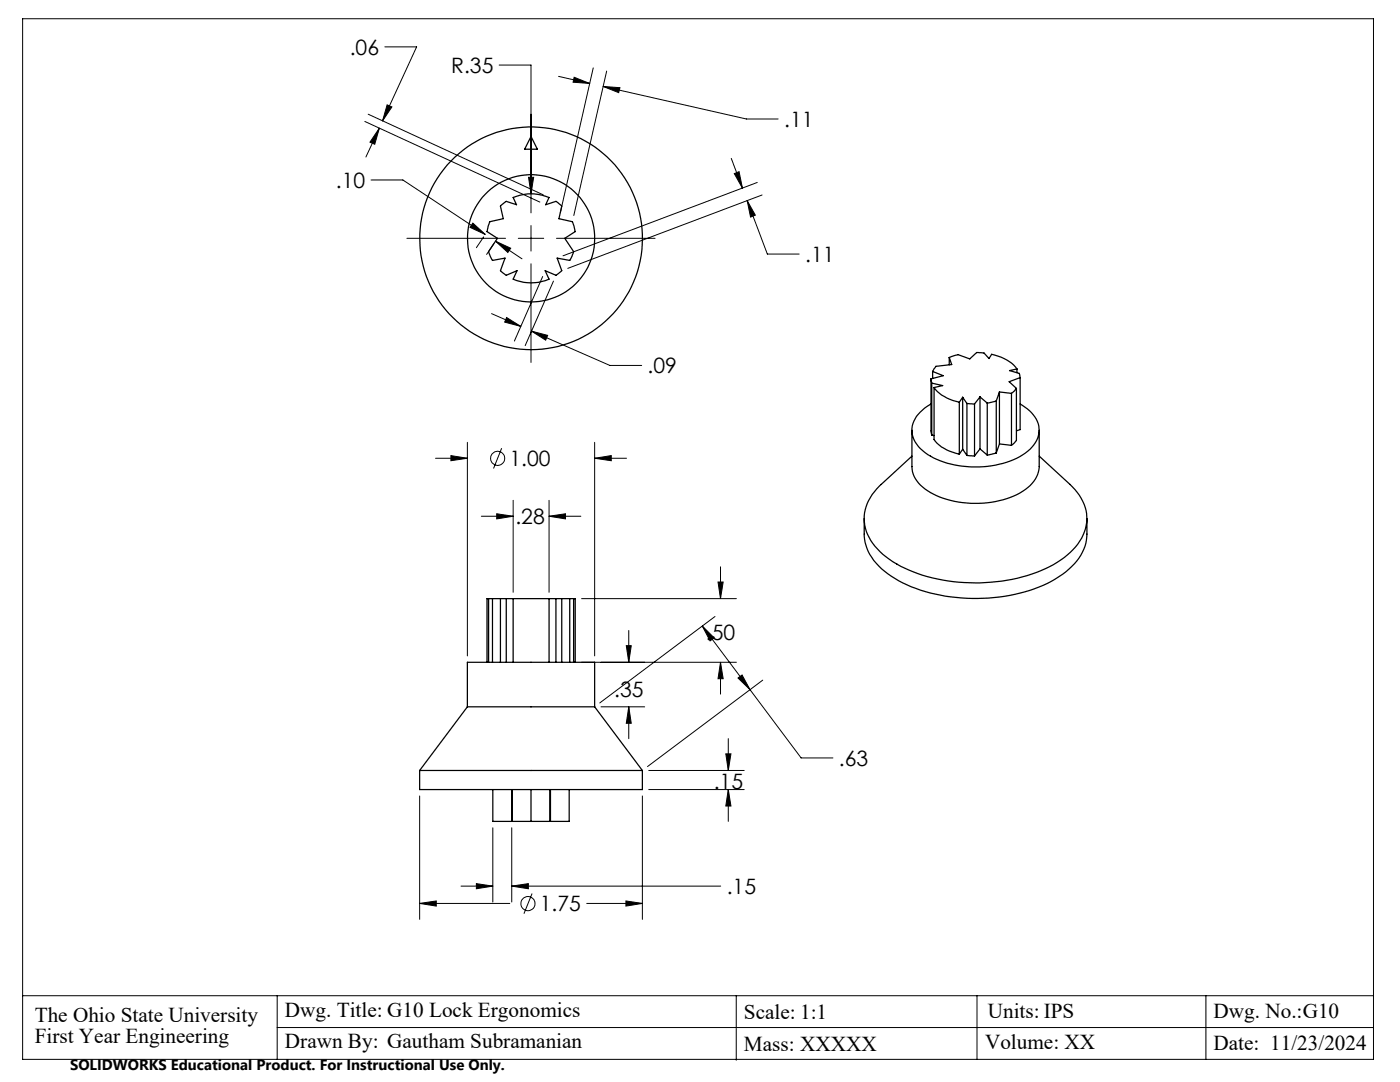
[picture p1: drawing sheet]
<svg xmlns="http://www.w3.org/2000/svg" width="279mm" height="216mm" viewBox="0 0 279 216" stroke-linecap="round" stroke-linejoin="round" font-family="sans-serif">
<g fill="none" stroke="#000" stroke-width=".25">
<path d="M106 27.2l1.2 2.6h-2.5zM100 41l1-.8 2.1 .7-.7-1.5a9 9 0 0 1 7.2 0l-.7 1.5 2-.7 1 .7 .2 .2-.6 2.5 2.7 .6 .6 2-2.1 1.4 1.8 2.6-.7 1.6-.1 .2-2.5-.5 .9 2.5-1.2 .9-2.1-.9 .8 1.7a9 9 0 0 1-7.2 0l.8-1.7-2.2 .9-.1-.1-1-.8 .9-2.5-2.5 .5-.8-1.8 1.8-2.6-2.1-1.4 .2-1 .4-1 2.6-.6-.5-2.5zM185.8 75.6l.1 .8M185.8 75.6v10.6l.1 .6M185.9 76.4l2.2 .5-1.7 .4M185.9 76.4v10.4M186.1 74.1l2.1 .9-2.4 .6M186.1 74.1v1.4M186.4 77.3a8.4 8.4 0 0 0 5.1 3M186.4 77.3v10.4a8.4 8.4 0 0 0 5.1 2.9M189.4 71.3l1.8-.5 2.3 .8 1.4-1.3h.4l1.1 .1 1 1.1 .5-.8a8.1 8.1 0 0 1 5.1 2.9M189.4 71.3l.5 1.4-3.1 .4-.7 1"/>
<path d="M189.4 71.3v1.5M192.1 79.3l.9 1.2M192.1 79.3l-.6 1M192.1 79.3v10.3M195.6 79.2l1.4 1.2M195.6 79.2l-1.1 1.4M195.6 79.2v10.4M199.5 78.2l2.4 .3M199.5 78.2l-.7 1.8M199.5 78.2v10.4M201.9 78.5v10.4M202.8 77.5l-.9 1"/>
<path d="M202.8 77.5v10.4l-.9 1M203 73.6l-1.5 .3 1.9 .6 .2 .9M203 73.6v.8M203.6 75.4l-2.2 .8 1.4 1.3M203.6 75.4v10.3l-.8 .3M182 85.9v7.2a5.8 5.8 0 0 0 3.1 4.8 19.5 19.5 0 0 0 19 .1 6.1 6.1 0 0 0 3.3-4.9v-7.2M182 91l-6.1 5.7a8.6 8.6 0 0 0-2.8 9.9 15 15 0 0 0 8.3 7.2 35.2 35.2 0 0 0 28.8-1.1 11.9 11.9 0 0 0 6.7-8.3 8.9 8.9 0 0 0-3.4-7.7l-6.1-5.7M185.8 80.6a6.5 6.5 0 0 0-3.8 5.3 6.3 6.3 0 0 0 3.7 5.1 19.7 19.7 0 0 0 18.4-.2 5.9 5.9 0 0 0 3.2-5.7 6.9 6.9 0 0 0-3.7-4.5M185.9 86.8l.5 .1M191.5 80.3v10.3M192.1 89.6l-.6 1M192.1 89.6l.9 1.3"/>
<path d="M193 80.5l1.5 .1M193 90.9l1.5 .1M193 80.5v10.4M194.5 80.6v10.4M195.6 89.6l-1.1 1.4M195.6 89.6l1.4 1.2M197 80.4v10.4M198.8 80l-1.8 .4M198.8 90.4l-1.8 .4M198.8 80v10.4M199.5 88.6l-.7 1.8M199.5 88.6l2.4 .3"/>
<path d="M97.5 119.5h.8M97.5 119.5h-.3v12.7M97.5 119.5v12.7M98.3 119.5h1.6M98.3 119.5v12.7M99.9 119.5h1.1M99.9 119.5v12.7M101 119.5h1.4M101 119.5v12.7M102.4 119.5h7.2M102.4 119.5v12.7M109.6 119.5v12.7"/>
<path d="M109.6 119.5h1.3M110.9 119.5h1.2M110.9 119.5v12.7M112.1 119.5v12.7M112.1 119.5h1.6M113.7 119.5h.8M113.7 119.5v12.7M114.5 119.5h.3v12.7M114.5 119.5v12.7M172.5 103.5v3.1a9.9 9.9 0 0 0 4.7 7.9 30.6 30.6 0 0 0 19 4.9 28.6 28.6 0 0 0 16.5-5.3 9.9 9.9 0 0 0 4.2-7.5v-3.1M83.7 153.7h44.5M83.7 153.7v3.9h44.5v-3.9"/>
<path d="M93.3 141h25.4M93.3 141v-8.8h25.4v8.8M93.3 141l-9.6 12.7M98.4 157.6v6.3h3.7v-6.3M102.2 157.6v6.3h7.5v-6.3M106 157.6v6.3M109.9 157.6v6.3h3.7v-6.3M118.7 141l9.5 12.7"/>
<circle cx="106" cy="47.6" r="22.2"/>
<circle cx="106" cy="47.6" r="12.7"/>
</g>
<g fill="none" stroke="#000" stroke-width=".2">
<path d="M4.5 3.7h269.6v207.7h-269.6zM76.8 9.3h6.3l-6.8 14.8M99.6 13h6.4v29.5M111.5 15.2l6.2 1.5M114.6 15.4l3.1 1.3-3.3-.3zM118.4 13.5l-6.6 28.9M120.4 17.3l3.3 .2-.2 1zM120.4 17.3l28.5 6.4h6.4M121.1 14.2l-6.6 28.8M72.8 24.2l34.9 16.1M73.5 22.8l34.9 16.1M74 35.9h6.4l16.4 10.9"/>
<path d="M75.7 25.6l-.9 3.2-1-.4zM75.7 25.6l-2.7 5.7M77.3 20.9l.9 .4-1.9 2.8zM105.5 35.4h1l-.5 3.3zM145.9 31.6l2.3 5.9M146.5 34.6l1-.3 .7 3.2zM151.1 36.4l-38.7 14.6M152.1 38.9l-38.8 14.7M81.2 47.6h19.7M94.4 44.5l2.4 2.3-3-1.4zM96.5 47.3l-1.4 2.1M98.6 48.6l-1.5 2.2"/>
<path d="M98.9 48.1l3 1.4-.5 .9zM98.9 48.1l5.3 3.5M103.4 47.6h5.1M106 45v5.1M106 52.6v19.7M108.3 55.2l-5.6 12.9M110.5 56.1l-5.7 12.9M111.1 47.6h19.6M149.1 40l1.6 2.9-.9 .4zM149.1 40l4 10.7h6.4M98.1 62.6l5.8 2.5M101.1 63.4l2.8 1.7-3.2-.8z"/>
<path d="M106.1 66.1l3.2 .8-.4 1zM106.1 66.1l15.6 6.8h6.4M86.9 91.4h6.4M90 90.9l3.3 .5-3.3 .5zM93.3 88.3v42.6M100.1 89.4l-1.6 4.1M102.4 99.8v18.4M109.6 99.8v18.4M118.7 91.4l3.3-.5v1zM118.7 88.3v42.6M118.7 91.4h6.3M96.1 103h6.3"/>
<path d="M99.1 102.5l3.3 .5-3.3 .5zM109.6 103l3.3-.5v1zM109.6 103h6.3M116.1 119.5h30.9M143.3 116.1h1l-.5 3.4zM143.8 113.1v6.4M116.1 132.2h30.9M125 128.8h1l-.5 3.4zM125.5 125.8v6.4M140.2 124.9l2.3 2.4-.8 .6zM140.2 124.9l19.7 26.3h6.3M142.7 123l-23 17.3"/>
<path d="M143.8 132.2l.5 3.2h-1zM143.8 132.2v6.3M147.3 135.3l.8-.6 1.6 2.9zM152.2 135.7l-23 17.3M83.7 158.8v24.6M119.9 141h8.8M125.5 141l.5 3.3h-1zM125.5 141v6.4M128.2 158.8v24.6M129.5 157.6h19M129.5 153.7h19M144.9 150.4h1l-.6 3.3z"/>
<path d="M145.3 157.6l.6 3.2h-1zM145.3 147.4v6.3M145.3 157.6v6.3M92 176.8h6.4M95.1 176.3l3.3 .5-3.3 .5zM98.4 165.2v14.8M102.1 176.8l3.3-.5v1zM102.1 165.2v14.8M102.1 176.8h41.7M106.2 178.3l-1.6 4M124.9 179.8l3.3 .5-3.3 .5zM4.5 198.7h269.6"/>
<path d="M55.3 198.7v12.7M83.7 180.3l3.4-.5v1zM83.7 180.3h18M117.1 180.3h11.1M146.9 198.7v6.3M195 198.7v12.7M240.7 198.7v12.7M55.3 205h218.8M146.9 205.2v6.4"/>
<circle cx="99.3" cy="91.4" r="1.4"/>
<circle cx="105.4" cy="180.3" r="1.41"/>
</g>
<path d="M99.1 102.5l3.3 .5-3.3 .5zM109.6 103l3.3-.5v1zM143.3 116.1h1l-.5 3.4zM143.8 132.2l.5 3.2h-1zM125.5 141l.5 3.3h-1zM125 128.8h1l-.5 3.4zM147.3 135.3l.8-.6 1.6 2.9zM140.2 124.9l2.3 2.4-.8 .6zM145.3 157.6l.6 3.2h-1zM144.9 150.4h1l-.6 3.3zM124.9 179.8l3.3 .5-3.3 .5zM83.7 180.3l3.4-.5v1zM102.1 176.8l3.3-.5v1zM95.1 176.3l3.3 .5-3.3 .5zM118.7 91.4l3.3-.5v1zM90 90.9l3.3 .5-3.3 .5zM105.5 35.4l.5 3.3 .5-3.3zM77.3 20.9l.9 .4-1.9 2.8zM75.7 25.6l-.9 3.2-1-.4zM149.1 40l1.6 2.9-.9 .4zM146.5 34.6l1-.3 .7 3.2zM94.4 44.5l2.4 2.3-3-1.4zM98.9 48.1l3 1.4-.5 .9zM120.4 17.3l3.3 .2-.2 1zM114.6 15.4l3.1 1.3-3.3-.3zM106.1 66.1l3.2 .8-.4 1zM101.1 63.4l2.8 1.7-3.2-.8z" fill="#000"/>
<g font-size="4.2">
<text x="69.8" y="10.9">.06</text>
<text x="90.1" y="14.6">R.35</text>
<text x="156.5" y="25.3">.11</text>
<text x="67" y="37.5">.10</text>
<text x="160.7" y="52.3">.11</text>
<text x="129.2" y="74.5">.09</text>
<text x="101.7" y="93">1.00</text>
<text x="102.9" y="104.6">.28</text>
<text x="140.9" y="127.8">.50</text>
<text x="122.6" y="139">.35</text>
<text x="167.4" y="152.8">.63</text>
<text x="142.4" y="157.5">.15</text>
<text x="145" y="178.4">.15</text>
<text x="107.7" y="181.8">1.75</text>
<text x="6.9" y="203.9">The Ohio State University</text>
<text x="56.9" y="202.9">Dwg. Title: G10 Lock Ergonomics</text>
<text x="148.5" y="203.4">Scale: 1:1</text>
<text x="197.1" y="203.1">Units: IPS</text>
<text x="242.2" y="203.1">Dwg. No.:G10</text>
<text x="6.9" y="208.1">First Year Engineering</text>
<text x="56.9" y="209.2">Drawn By: Gautham Subramanian</text>
<text x="148.5" y="209.6">Mass: XXXXX</text>
<text x="196.6" y="209.3">Volume: XX</text>
<text x="242.2" y="209.5">Date: 11/23/2024</text>
</g>
<text font-size="3" x="14" y="213.5">SOLIDWORKS Educational Product. For Instructional Use Only.</text>
</svg>
